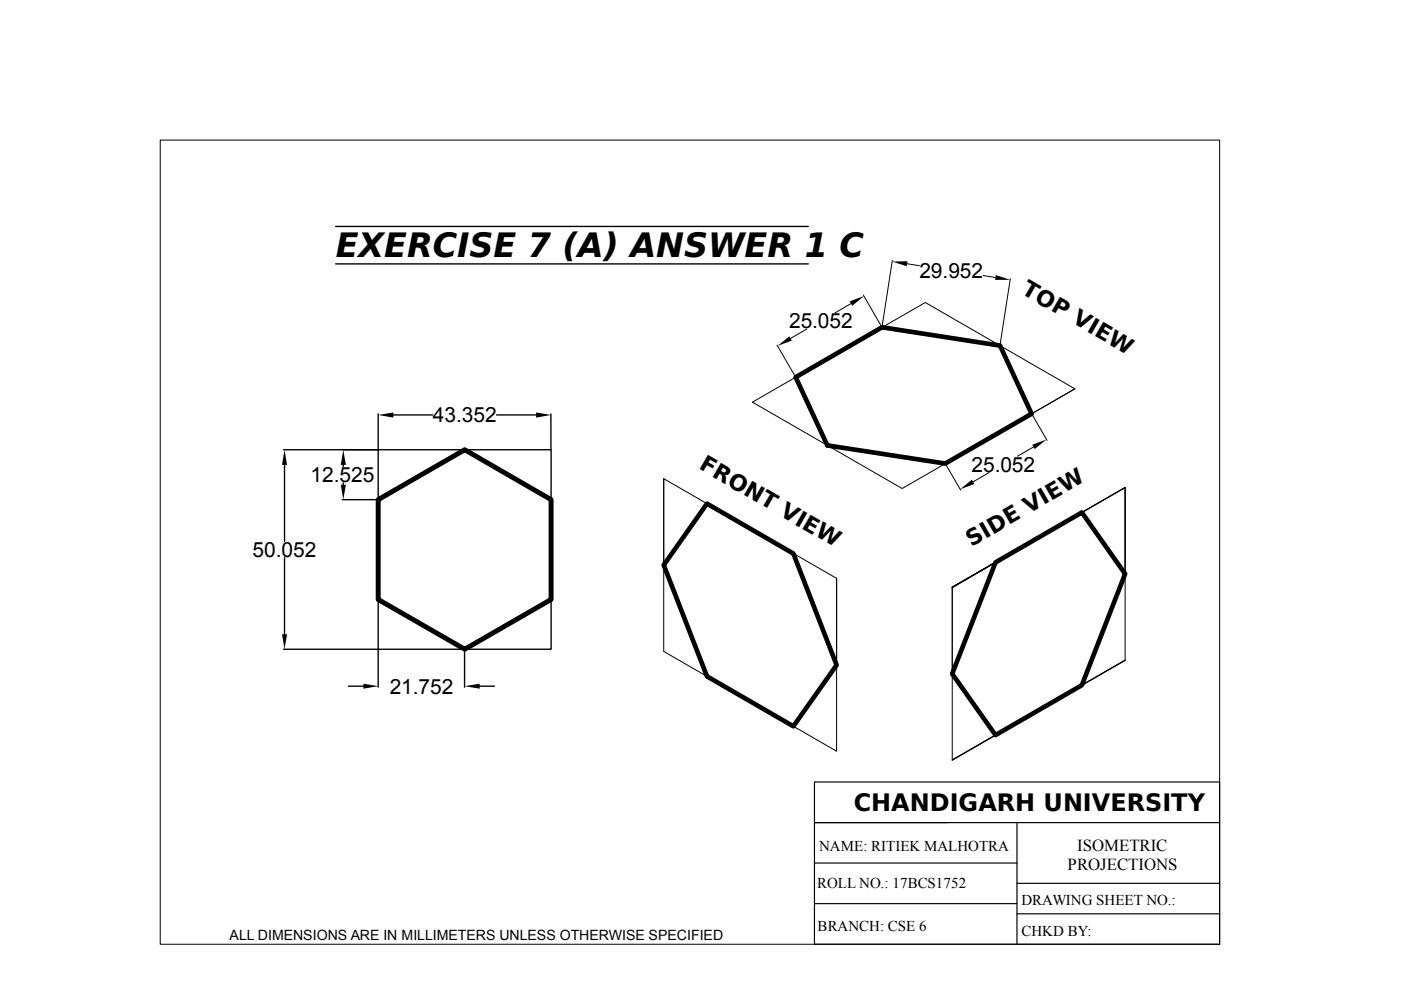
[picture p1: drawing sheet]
<svg xmlns="http://www.w3.org/2000/svg" width="297mm" height="210mm" viewBox="0 0 297 210" stroke-linecap="round" stroke-linejoin="round" font-family="sans-serif">
<g fill="none" stroke="#000" stroke-width=".29">
<path d="M71.2 56h100.2M71.2 48h100.2M60.1 95.4h20M60.3 98.5v16.3M72.8 98.5v.4M80.2 95.4h36.6v42.3h-36.6zM80.2 87.8v7.5M83.4 88h8.4M105.3 88h8.4M116.8 87.8v7.5M60.3 118.3v16.2M72.6 105.9h7.5"/>
<path d="M72.8 102.4v.4M211.1 119.2l-9.2 5.3 36.6-21.1v18.3M60.1 137.7h20M80.2 137.7v8M98.5 137.7v8M238.5 140l-36.6 21.1M73.9 145.5h3.1M101.7 145.5h3.1"/>
</g>
<path d="M80.2 105.9l18.3-10.5 18.3 10.5v21.2l-18.3 10.6-18.3-10.6z" fill="none" stroke="#000" stroke-width="1"/>
<g fill="#000">
<path d="M189.2 55.5l3.2-.1-.2 1zM211.1 58.3l3.1 1h-3.2zM164.9 73.3l2.5-2 .5 .9zM180.2 63.9l3-1.1-2.5 2zM60.3 95.4l.6 3.2h-1.1zM72.8 95.4l.5 3.2h-1.1zM80.2 88l3.2-.5v1zM113.7 87.5l3.1 .5-3.1 .5zM218.9 94.3l3-1.1-2.5 2zM72.2 102.8h1.1l-.5 3.1zM203.6 103.8l2.5-2.1 .5 .9zM59.8 134.5h1.1l-.6 3.2z"/>
<path d="M77 145l3.2 .5-3.2 .5zM98.5 145.5l3.2-.5v1z"/>
</g>
<g fill="none" stroke="#000" stroke-width=".21">
<path d="M34 29.7h224.6v170.5h-224.6zM189.2 55.2l-2.2 14.1M192.3 55.9l2.6 .4M208.4 58.4l2.7 .4M214.2 59.1l-2.2 14.1M164.7 73.2l4 6.7M171 69.8l-3.4 2M180.4 64.3l-3.4 2.1M183.1 62.6l3.9 6.8M159.5 85.3l36.7-21.2 31.7 18.3-36.6 21.2zM200.4 98.4l3.3 5.5M218.8 87.8l3.2 5.6"/>
<path d="M219.1 94.8l-3.4 1.9M227.9 82.4l-9.2 5.3M140.7 101.5l36.7 21.1v36.7l-36.7-21.2zM140.7 101.5v18.3M209.7 100.2l-3.4 2M211.1 119.2l-9.2 5.3v36.6l9.2-5.2M229.4 108.7l9.1-5.3v36.6l-9.1 5.3M177.4 122.6v18.4"/>
</g>
<path d="M175.4 94.4l-6.7-14.4 18.3-10.6 25 3.9 6.7 14.4-18.3 10.6-25-3.9M149.9 106.8l18.3 10.6 9.2 23.6-9.2 13-18.3-10.6-9.2-23.6zM201.9 142.8l9.2-23.6 18.3-10.5 9.1 13-9.1 23.6-18.3 10.6-9.2-13" fill="none" stroke="#000" stroke-width=".99"/>
<path d="M172.7 174.4h85.9M172.7 165.8h85.9v34.4h-85.9zM215.6 174.4v25.8M172.7 191.6h42.9M172.7 183h42.9M215.6 187.3h43M215.6 193.7h43" fill="none" stroke="#000" stroke-width=".25"/>
<text font-size="7.1" x="71.2" y="54.4">EXERCISE 7 (A) ANSWER 1 C</text>
<text font-size="5.1" x="181" y="172">CHANDIGARH UNIVERSITY</text>
<g font-size="4.7">
<text x="216.4" y="62.2" transform="rotate(30 216.4 62.2)">TOP VIEW</text>
<text x="148" y="99.3" transform="rotate(30 148 99.3)">FRONT VIEW</text>
<text x="206" y="116" transform="rotate(-30 206 116)">SIDE VIEW</text>
</g>
<g font-size="4.4">
<text x="194.9" y="58.9">29.952</text>
<text x="167.3" y="69.6">25.052</text>
<text x="91.8" y="89.6">43.352</text>
<text x="206" y="100">25.052</text>
<text x="65.9" y="102.2">12.525</text>
<text x="53.6" y="118.1">50.052</text>
<text x="82.6" y="147.1">21.752</text>
</g>
<g font-size="3.6">
<text x="226.3" y="184.5">PROJECTIONS</text>
<text x="228.4" y="180.4">ISOMETRIC</text>
</g>
<g font-size="3.2">
<text x="173.7" y="180.5">NAME: RITIEK MALHOTRA</text>
<text x="173.2" y="188.3">ROLL NO.: 17BCS1752</text>
<text x="216.6" y="192">DRAWING SHEET NO.:</text>
<text x="173.4" y="197.5">BRANCH: CSE 6</text>
<text x="216.6" y="198.4">CHKD BY:</text>
</g>
<text font-size="3" x="48.7" y="199.3">ALL DIMENSIONS ARE IN MILLIMETERS UNLESS OTHERWISE SPECIFIED</text>
</svg>
